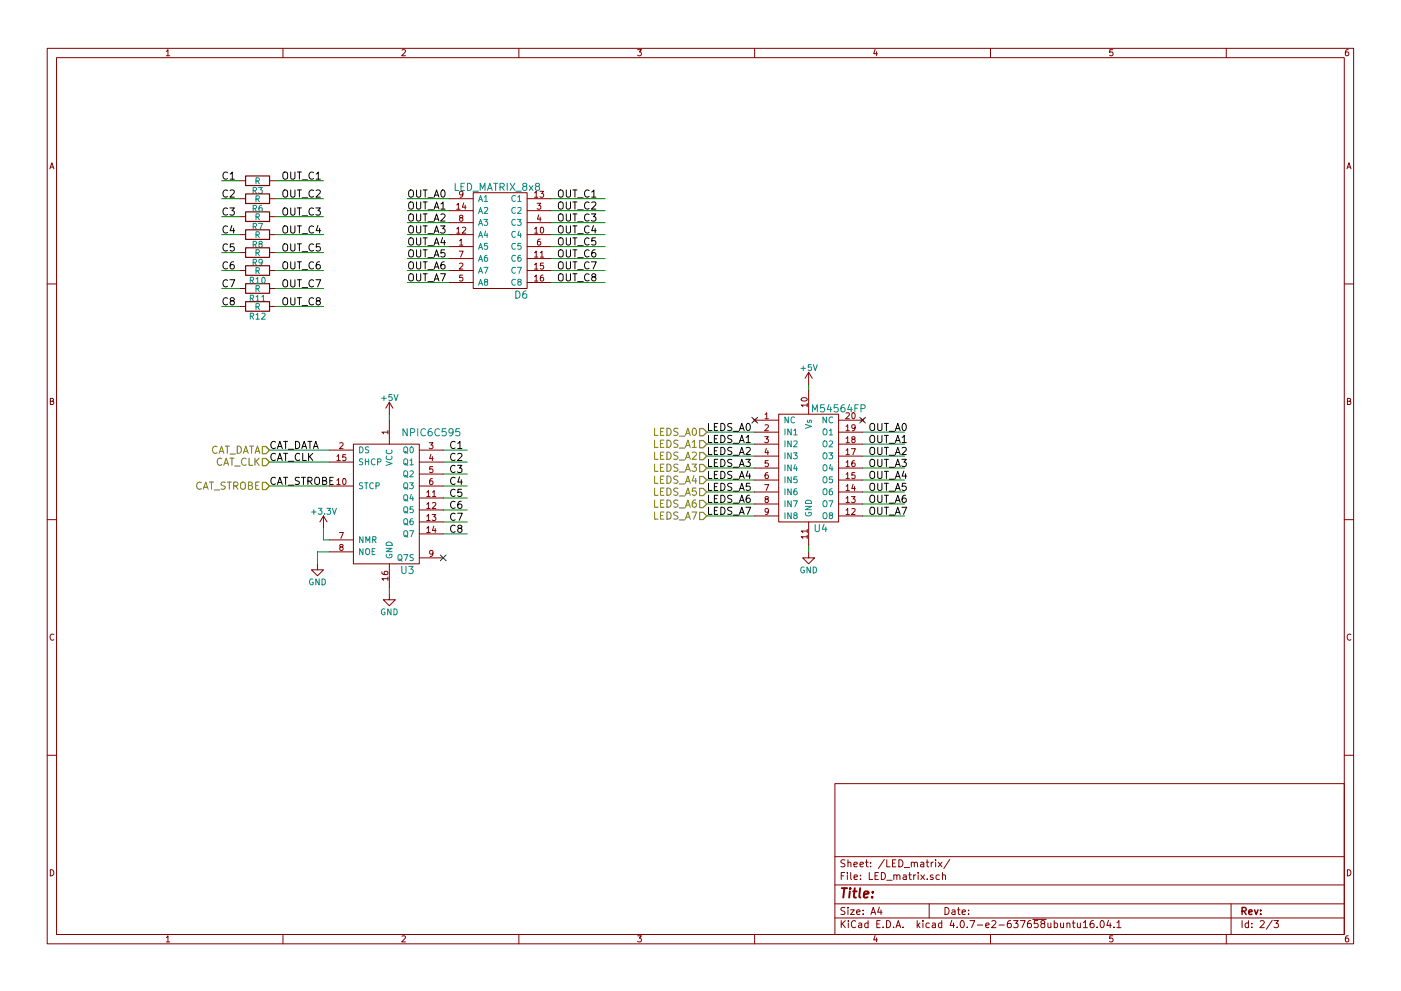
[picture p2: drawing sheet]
EESchema Schematic File Version 2
LIBS:power
LIBS:device
LIBS:transistors
LIBS:conn
LIBS:linear
LIBS:regul
LIBS:74xx
LIBS:cmos4000
LIBS:adc-dac
LIBS:memory
LIBS:xilinx
LIBS:microcontrollers
LIBS:dsp
LIBS:microchip
LIBS:analog_switches
LIBS:motorola
LIBS:texas
LIBS:intel
LIBS:audio
LIBS:interface
LIBS:digital-audio
LIBS:philips
LIBS:display
LIBS:cypress
LIBS:siliconi
LIBS:opto
LIBS:atmel
LIBS:contrib
LIBS:valves
LIBS:badger_ir2301
LIBS:badger_mosfet_sot669
LIBS:badger_zxct1110
LIBS:stm32
LIBS:74xgxx
LIBS:ac-dc
LIBS:actel
LIBS:Altera
LIBS:analog_devices
LIBS:bbd
LIBS:brooktre
LIBS:cmos_ieee
LIBS:dc-dc
LIBS:diode
LIBS:elec-unifil
LIBS:ESD_Protection
LIBS:ftdi
LIBS:gennum
LIBS:hc11
LIBS:ir
LIBS:Lattice
LIBS:maxim
LIBS:microchip_dspic33dsc
LIBS:microchip_pic10mcu
LIBS:microchip_pic12mcu
LIBS:microchip_pic16mcu
LIBS:microchip_pic18mcu
LIBS:microchip_pic32mcu
LIBS:motor_drivers
LIBS:msp430
LIBS:nordicsemi
LIBS:nxp_armmcu
LIBS:onsemi
LIBS:Oscillators
LIBS:powerint
LIBS:Power_Management
LIBS:pspice
LIBS:references
LIBS:relays
LIBS:rfcom
LIBS:sensors
LIBS:silabs
LIBS:stm8
LIBS:supertex
LIBS:switches
LIBS:transf
LIBS:ttl_ieee
LIBS:video
LIBS:Worldsemi
LIBS:Xicor
LIBS:Zilog
LIBS:badger_dualmosfet_DMC2038LVT
LIBS:wt51822-s4at
LIBS:badger_resonator
LIBS:LED_MATRIX_ysm-2388crgbc
LIBS:badger_dm163_LED_DRIVER
LIBS:badger_led_matrix_8x8
LIBS:badger_m54564fp
LIBS:badger_npic6c595
LIBS:bcl4v2-cache
EELAYER 25 0
EELAYER END
$Descr A4 11693 8268
encoding utf-8
Sheet 2 3
Title ""
Date ""
Rev ""
Comp ""
Comment1 ""
Comment2 ""
Comment3 ""
Comment4 ""
$EndDescr
$Comp
L R R7
U 1 1
P 2150 1800
F 0 "R7" V 2230 1800 50  0000 C CNN
F 1 "R" V 2150 1800 50  0000 C CNN
F 2 "Resistors_SMD:R_0805_HandSoldering" V 2080 1800 50  0001 C CNN
F 3 "" H 2150 1800 50  0001 C CNN
	1    2150 1800
	0    1    1    0   
$EndComp
Text Label 2350 1500 0    60   ~ 0
OUT_C1
Text Label 2350 1800 0    60   ~ 0
OUT_C3
Text Label 2350 1950 0    60   ~ 0
OUT_C4
Text Label 2350 2100 0    60   ~ 0
OUT_C5
Text Label 2350 2250 0    60   ~ 0
OUT_C6
Text Label 2350 2400 0    60   ~ 0
OUT_C7
Text Label 2350 2550 0    60   ~ 0
OUT_C8
Text Label 1850 1500 0    60   ~ 0
C1
Text Label 1850 1650 0    60   ~ 0
C2
Text Label 1850 1800 0    60   ~ 0
C3
Text Label 1850 1950 0    60   ~ 0
C4
Text Label 1850 2100 0    60   ~ 0
C5
Text Label 1850 2250 0    60   ~ 0
C6
Text Label 1850 2400 0    60   ~ 0
C7
Text Label 1850 2550 0    60   ~ 0
C8
$Comp
L R R8
U 1 1
P 2150 1950
F 0 "R8" V 2230 1950 50  0000 C CNN
F 1 "R" V 2150 1950 50  0000 C CNN
F 2 "Resistors_SMD:R_0805_HandSoldering" V 2080 1950 50  0001 C CNN
F 3 "" H 2150 1950 50  0001 C CNN
	1    2150 1950
	0    1    1    0   
$EndComp
$Comp
L R R3
U 1 1
P 2150 1500
F 0 "R3" V 2230 1500 50  0000 C CNN
F 1 "R" V 2150 1500 50  0000 C CNN
F 2 "Resistors_SMD:R_0805_HandSoldering" V 2080 1500 50  0001 C CNN
F 3 "" H 2150 1500 50  0001 C CNN
	1    2150 1500
	0    1    1    0   
$EndComp
$Comp
L R R6
U 1 1
P 2150 1650
F 0 "R6" V 2230 1650 50  0000 C CNN
F 1 "R" V 2150 1650 50  0000 C CNN
F 2 "Resistors_SMD:R_0805_HandSoldering" V 2080 1650 50  0001 C CNN
F 3 "" H 2150 1650 50  0001 C CNN
	1    2150 1650
	0    1    1    0   
$EndComp
$Comp
L R R11
U 1 1
P 2150 2400
F 0 "R11" V 2230 2400 50  0000 C CNN
F 1 "R" V 2150 2400 50  0000 C CNN
F 2 "Resistors_SMD:R_0805_HandSoldering" V 2080 2400 50  0001 C CNN
F 3 "" H 2150 2400 50  0001 C CNN
	1    2150 2400
	0    1    1    0   
$EndComp
$Comp
L R R12
U 1 1
P 2150 2550
F 0 "R12" V 2230 2550 50  0000 C CNN
F 1 "R" V 2150 2550 50  0000 C CNN
F 2 "Resistors_SMD:R_0805_HandSoldering" V 2080 2550 50  0001 C CNN
F 3 "" H 2150 2550 50  0001 C CNN
	1    2150 2550
	0    1    1    0   
$EndComp
$Comp
L R R9
U 1 1
P 2150 2100
F 0 "R9" V 2230 2100 50  0000 C CNN
F 1 "R" V 2150 2100 50  0000 C CNN
F 2 "Resistors_SMD:R_0805_HandSoldering" V 2080 2100 50  0001 C CNN
F 3 "" H 2150 2100 50  0001 C CNN
	1    2150 2100
	0    1    1    0   
$EndComp
$Comp
L R R10
U 1 1
P 2150 2250
F 0 "R10" V 2230 2250 50  0000 C CNN
F 1 "R" V 2150 2250 50  0000 C CNN
F 2 "Resistors_SMD:R_0805_HandSoldering" V 2080 2250 50  0001 C CNN
F 3 "" H 2150 2250 50  0001 C CNN
	1    2150 2250
	0    1    1    0   
$EndComp
Text Label 2350 1650 0    60   ~ 0
OUT_C2
Wire Wire Line
	2300 1500 2700 1500
Wire Wire Line
	2700 1650 2300 1650
Wire Wire Line
	2700 1800 2300 1800
Wire Wire Line
	2700 1950 2300 1950
Wire Wire Line
	2700 2100 2300 2100
Wire Wire Line
	2700 2250 2300 2250
Wire Wire Line
	2700 2400 2300 2400
Wire Wire Line
	2700 2550 2300 2550
Wire Wire Line
	2000 2550 1850 2550
Wire Wire Line
	2000 2400 1850 2400
Wire Wire Line
	2000 2250 1850 2250
Wire Wire Line
	2000 2100 1850 2100
Wire Wire Line
	1850 1950 2000 1950
Wire Wire Line
	2000 1800 1850 1800
Wire Wire Line
	1850 1650 2000 1650
Wire Wire Line
	1850 1500 2000 1500
$Comp
L LED_MATRIX_8x8 D6
U 1 1
P 4850 2200
F 0 "D6" H 4350 1950 60  0000 C CNN
F 1 "LED_MATRIX_8x8" H 4150 2850 60  0000 C CNN
F 2 "kicad_libraries_new:badger_LED_MATRIX_8x8_60.2mmx60.2mm" H 3900 2700 60  0001 C CNN
F 3 "" H 3900 2700 60  0001 C CNN
	1    4850 2200
	1    0    0    -1  
$EndComp
Text Label 4650 1650 0    60   ~ 0
OUT_C1
Text Label 4650 1750 0    60   ~ 0
OUT_C2
Text Label 4650 1850 0    60   ~ 0
OUT_C3
Text Label 4650 1950 0    60   ~ 0
OUT_C4
Text Label 4650 2050 0    60   ~ 0
OUT_C5
Text Label 4650 2150 0    60   ~ 0
OUT_C6
Text Label 4650 2250 0    60   ~ 0
OUT_C7
Text Label 4650 2350 0    60   ~ 0
OUT_C8
Text Label 3400 1650 0    60   ~ 0
OUT_A0
Text Label 3400 1750 0    60   ~ 0
OUT_A1
Text Label 3400 1850 0    60   ~ 0
OUT_A2
Text Label 3400 1950 0    60   ~ 0
OUT_A3
Text Label 3400 2050 0    60   ~ 0
OUT_A4
Text Label 3400 2150 0    60   ~ 0
OUT_A5
Text Label 3400 2250 0    60   ~ 0
OUT_A6
Text Label 3400 2350 0    60   ~ 0
OUT_A7
Wire Wire Line
	4600 1650 5050 1650
Wire Wire Line
	4600 1750 5050 1750
Wire Wire Line
	4600 1850 5050 1850
Wire Wire Line
	4600 1950 5050 1950
Wire Wire Line
	4600 2050 5050 2050
Wire Wire Line
	4600 2150 5050 2150
Wire Wire Line
	4600 2250 5050 2250
Wire Wire Line
	4600 2350 5050 2350
Wire Wire Line
	3750 1650 3400 1650
Wire Wire Line
	3400 1750 3750 1750
Wire Wire Line
	3400 1850 3750 1850
Wire Wire Line
	3400 1950 3750 1950
Wire Wire Line
	3400 2050 3750 2050
Wire Wire Line
	3400 2150 3750 2150
Wire Wire Line
	3400 2250 3750 2250
Wire Wire Line
	3400 2350 3750 2350
$Comp
L GND #PWR027
U 1 1
P 3250 4950
F 0 "#PWR027" H 3250 4700 50  0001 C CNN
F 1 "GND" H 3250 4800 50  0000 C CNN
F 2 "" H 3250 4950 50  0001 C CNN
F 3 "" H 3250 4950 50  0001 C CNN
	1    3250 4950
	1    0    0    -1  
$EndComp
$Comp
L GND #PWR028
U 1 1
P 2650 4700
F 0 "#PWR028" H 2650 4450 50  0001 C CNN
F 1 "GND" H 2650 4550 50  0000 C CNN
F 2 "" H 2650 4700 50  0001 C CNN
F 3 "" H 2650 4700 50  0001 C CNN
	1    2650 4700
	1    0    0    -1  
$EndComp
Wire Wire Line
	2650 4600 2650 4700
Wire Wire Line
	2700 4500 2700 4400
Wire Wire Line
	2750 4500 2700 4500
Wire Wire Line
	2650 4600 2750 4600
Wire Wire Line
	3250 3450 3250 3500
Wire Wire Line
	3250 4900 3250 4950
Wire Wire Line
	2250 4050 2750 4050
Wire Wire Line
	2250 3850 2750 3850
Wire Wire Line
	3700 4450 3900 4450
Wire Wire Line
	3700 4350 3900 4350
Wire Wire Line
	3700 4250 3900 4250
Wire Wire Line
	3700 4150 3900 4150
Wire Wire Line
	3700 4050 3900 4050
Wire Wire Line
	3700 3950 3900 3950
Wire Wire Line
	3700 3850 3900 3850
Wire Wire Line
	3700 3750 3900 3750
Wire Wire Line
	2250 3750 2750 3750
Text Label 2250 4050 0    60   ~ 0
CAT_STROBE
Text Label 2250 3850 0    60   ~ 0
CAT_CLK
Text Label 2250 3750 0    60   ~ 0
CAT_DATA
$Comp
L +3.3V #PWR029
U 1 1
P 2700 4400
F 0 "#PWR029" H 2700 4250 50  0001 C CNN
F 1 "+3.3V" H 2700 4540 50  0000 C CNN
F 2 "" H 2700 4400 50  0001 C CNN
F 3 "" H 2700 4400 50  0001 C CNN
	1    2700 4400
	1    0    0    -1  
$EndComp
NoConn ~ 3700 4650
$Comp
L NPIC6C595 U3
U 1 1
P 3250 4200
F 0 "U3" H 3400 3650 60  0000 C CNN
F 1 "NPIC6C595" H 3600 4800 60  0000 C CNN
F 2 "Housings_SOIC:SOIC-16_3.9x9.9mm_Pitch1.27mm" H 3300 4000 60  0001 C CNN
F 3 "" H 3300 4000 60  0001 C CNN
	1    3250 4200
	1    0    0    -1  
$EndComp
$Comp
L +5V #PWR030
U 1 1
P 3250 3450
F 0 "#PWR030" H 3250 3300 50  0001 C CNN
F 1 "+5V" H 3250 3590 50  0000 C CNN
F 2 "" H 3250 3450 50  0001 C CNN
F 3 "" H 3250 3450 50  0001 C CNN
	1    3250 3450
	1    0    0    -1  
$EndComp
Text Label 3750 4450 0    60   ~ 0
C8
Text Label 3750 4350 0    60   ~ 0
C7
Text Label 3750 4250 0    60   ~ 0
C6
Text Label 3750 4150 0    60   ~ 0
C5
Text Label 3750 4050 0    60   ~ 0
C4
Text Label 3750 3950 0    60   ~ 0
C3
Text Label 3750 3850 0    60   ~ 0
C2
Text Label 3750 3750 0    60   ~ 0
C1
$Comp
L GND #PWR031
U 1 1
P 6750 4600
F 0 "#PWR031" H 6750 4350 50  0001 C CNN
F 1 "GND" H 6750 4450 50  0000 C CNN
F 2 "" H 6750 4600 50  0001 C CNN
F 3 "" H 6750 4600 50  0001 C CNN
	1    6750 4600
	1    0    0    -1  
$EndComp
Wire Wire Line
	6300 4300 5900 4300
Wire Wire Line
	6300 4200 5900 4200
Wire Wire Line
	6300 4100 5900 4100
Wire Wire Line
	6300 4000 5900 4000
Wire Wire Line
	6300 3900 5900 3900
Wire Wire Line
	6300 3800 5900 3800
Wire Wire Line
	6300 3700 5900 3700
Wire Wire Line
	5900 3600 6300 3600
Wire Wire Line
	7200 4300 7550 4300
Wire Wire Line
	7550 4200 7200 4200
Wire Wire Line
	7200 4100 7550 4100
Wire Wire Line
	7550 4000 7200 4000
Wire Wire Line
	7550 3900 7200 3900
Wire Wire Line
	7550 3800 7200 3800
Wire Wire Line
	7550 3700 7200 3700
Wire Wire Line
	7200 3600 7550 3600
Wire Wire Line
	6750 4550 6750 4600
Wire Wire Line
	6750 3200 6750 3250
NoConn ~ 6300 3500
NoConn ~ 7200 3500
$Comp
L +5V #PWR032
U 1 1
P 6750 3200
F 0 "#PWR032" H 6750 3050 50  0001 C CNN
F 1 "+5V" H 6750 3340 50  0000 C CNN
F 2 "" H 6750 3200 50  0001 C CNN
F 3 "" H 6750 3200 50  0001 C CNN
	1    6750 3200
	1    0    0    -1  
$EndComp
Text Label 7250 4300 0    60   ~ 0
OUT_A7
Text Label 7250 4200 0    60   ~ 0
OUT_A6
Text Label 7250 4100 0    60   ~ 0
OUT_A5
Text Label 7250 4000 0    60   ~ 0
OUT_A4
Text Label 7250 3900 0    60   ~ 0
OUT_A3
Text Label 7250 3800 0    60   ~ 0
OUT_A2
Text Label 7250 3700 0    60   ~ 0
OUT_A1
Text Label 7250 3600 0    60   ~ 0
OUT_A0
Text Label 5900 4300 0    60   ~ 0
LEDS_A7
Text Label 5900 4200 0    60   ~ 0
LEDS_A6
Text Label 5900 4100 0    60   ~ 0
LEDS_A5
Text Label 5900 4000 0    60   ~ 0
LEDS_A4
Text Label 5900 3900 0    60   ~ 0
LEDS_A3
Text Label 5900 3800 0    60   ~ 0
LEDS_A2
Text Label 5900 3700 0    60   ~ 0
LEDS_A1
Text Label 5900 3600 0    60   ~ 0
LEDS_A0
$Comp
L M54564FP U4
U 1 1
P 6750 3950
F 0 "U4" H 6850 3500 60  0000 C CNN
F 1 "M54564FP" H 7000 4500 60  0000 C CNN
F 2 "kicad_libraries_new:badger_20P2N_5.4x12.8mm_Pitch1.27mm" H 6750 3950 60  0001 C CNN
F 3 "" H 6750 3950 60  0001 C CNN
	1    6750 3950
	1    0    0    -1  
$EndComp
Text HLabel 5900 3600 0    60   Input ~ 0
LEDS_A0
Text HLabel 5900 3700 0    60   Input ~ 0
LEDS_A1
Text HLabel 5900 3800 0    60   Input ~ 0
LEDS_A2
Text HLabel 5900 3900 0    60   Input ~ 0
LEDS_A3
Text HLabel 5900 4000 0    60   Input ~ 0
LEDS_A4
Text HLabel 5900 4100 0    60   Input ~ 0
LEDS_A5
Text HLabel 5900 4200 0    60   Input ~ 0
LEDS_A6
Text HLabel 5900 4300 0    60   Input ~ 0
LEDS_A7
Text HLabel 2250 3850 0    60   Input ~ 0
CAT_CLK
Text HLabel 2250 3750 0    60   Input ~ 0
CAT_DATA
Text HLabel 2250 4050 0    60   Input ~ 0
CAT_STROBE
$EndSCHEMATC
